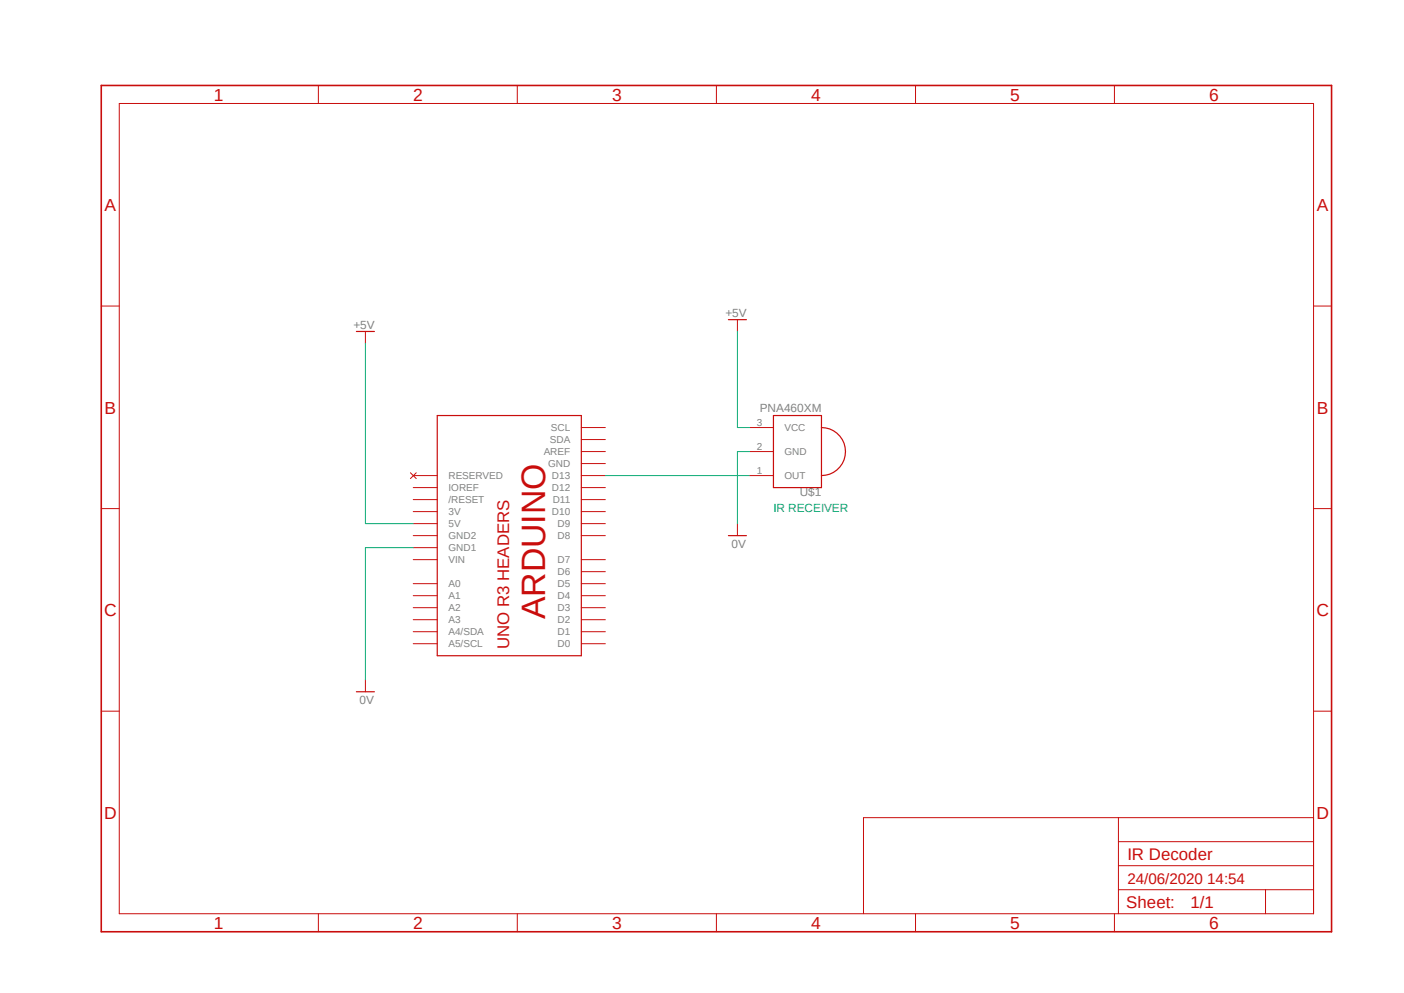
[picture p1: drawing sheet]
<svg xmlns="http://www.w3.org/2000/svg" width="297mm" height="210mm" viewBox="0 0 297 210" stroke-linecap="round" stroke-linejoin="round" font-family="sans-serif">
<path d="M20.9 17.7l261.2 179.9M282.1 17.7l-261.2 179.9" fill="none" stroke="#fff" stroke-width=".21"/>
<g fill="none" stroke="#c90d0c" stroke-width=".21">
<path d="M67.4 18.1v3.8M109.4 18.1v3.8M151.6 18.1v3.8M193.7 18.1v3.8M235.8 18.1v3.8M25.2 21.9h252.7v171.4h-252.7zM21.4 64.7h3.8M77.3 70.1v2.5M156 67.6v2.5M277.9 64.7h3.8M86.8 100l1.3 1.2M88.1 100l-1.3 1.2"/>
<path d="M123 95.5h5.1M123 98h5.1M123 90.4h5.1M123 93h5.1M158.5 95.5h5.1M158.5 90.4h5.1M21.4 107.6h3.8M87.4 105.7h5.1M87.4 108.2h5.1M87.4 110.7h5.1M87.4 118.4h5.1M87.4 113.3h5.1"/>
<path d="M87.4 103.1h5.1M87.4 100.6h5.1M87.4 115.8h5.1M123 105.7h5.1M123 108.2h5.1M123 110.7h5.1M123 118.4h5.1M123 113.3h5.1M123 103.1h5.1M123 100.6h5.1M156 110.7v2.6M158.5 100.6h5.1"/>
<path d="M277.9 107.6h3.8M87.4 123.4h5.1M87.4 126h5.1M87.4 128.5h5.1M87.4 131.1h5.1M87.4 133.6h5.1M87.4 136.1h5.1M123 123.4h5.1M123 126h5.1M123 128.5h5.1M123 131.1h5.1M123 133.6h5.1"/>
<path d="M123 136.1h5.1M123 120.9h5.1M21.4 150.4h3.8M77.3 143.8v2.5M277.9 150.4h3.8M236.6 172.9v20.4M236.6 178h41.3M277.9 172.9h-95.2v20.4M67.4 193.3v3.8M109.4 193.3v3.8M151.6 193.3v3.8M193.7 193.3v3.8"/>
<path d="M235.8 193.3v3.8M236.6 188.2h41.3M236.6 183.1h41.3M267.7 188.2v5.1"/>
</g>
<path d="M21.4 18.1h260.3v179h-260.3z" fill="none" stroke="#c90d0c" stroke-width=".34"/>
<path d="M75.4 70.1h3.8M154.1 67.6h3.8M92.5 87.9h30.5v50.8h-30.5zM163.6 87.9h10.2v15.2h-10.2zM173.8 90.4a5.1 5.1 0 0 1 5.1 5.1 5.1 5.1 0 0 1-5.1 5.1M154.1 113.3h3.8M75.4 146.3h3.8" fill="none" stroke="#c90d0c" stroke-width=".25"/>
<path d="M77.3 72.6v38.1h10.1M156 70.1v20.3h2.5M158.5 95.5h-2.5v15.2M87.4 115.8h-10.1v28M128.1 100.6h30.4" fill="none" stroke="#0dab76" stroke-width=".21"/>
<text font-size="7.2" fill="#c90d0c" x="115.4" y="131" transform="rotate(-90 115.4 131)">ARDUINO</text>
<g font-size="3.7" fill="#c90d0c">
<text x="45.3" y="21.3">1</text>
<text x="87.4" y="21.3">2</text>
<text x="129.5" y="21.3">3</text>
<text x="171.6" y="21.3">4</text>
<text x="213.7" y="21.3">5</text>
<text x="255.8" y="21.3">6</text>
<text x="22.1" y="44.6">A</text>
<text x="278.6" y="44.6">A</text>
<text x="22.1" y="87.5">B</text>
<text x="278.6" y="87.5">B</text>
<text x="22" y="130.3">C</text>
<text x="278.5" y="130.3">C</text>
<text x="22" y="173.1">D</text>
<text x="278.5" y="173.1">D</text>
<text x="45.3" y="196.5">1</text>
<text x="87.4" y="196.5">2</text>
<text x="129.5" y="196.5">3</text>
<text x="171.6" y="196.5">4</text>
<text x="213.7" y="196.5">5</text>
<text x="255.8" y="196.5">6</text>
</g>
<g font-size="3.6" fill="#c90d0c">
<text x="107.7" y="137.3" transform="rotate(-90 107.7 137.3)">UNO R3 HEADERS</text>
<text x="238.5" y="181.8">IR Decoder</text>
<text x="251.8" y="192">1/1</text>
<text x="238.3" y="192.1">Sheet:</text>
</g>
<text font-size="3.2" fill="#c90d0c" x="238.5" y="186.9">24/06/2020 14:54</text>
<g font-size="2.5" fill="#808080">
<text x="74.8" y="69.5">+5V</text>
<text x="153.5" y="67">+5V</text>
<text x="160.7" y="87.1">PNA460XM</text>
<text x="169.2" y="104.9">U$1</text>
<text x="154.7" y="115.8">0V</text>
<text x="76" y="148.8">0V</text>
</g>
<text font-size="2.5" fill="#0dab76" x="163.6" y="108.2">IR RECEIVER</text>
<g font-size="2.1" fill="#808080">
<text x="116.3" y="93.7">SDA</text>
<text x="116.5" y="91.2">SCL</text>
<text x="160.1" y="95.2">2</text>
<text x="160.1" y="90.1">3</text>
<text x="165.9" y="91.2">VCC</text>
<text x="94.9" y="101.3">RESERVED</text>
<text x="115" y="96.3">AREF</text>
<text x="116" y="98.8">GND</text>
<text x="116.8" y="101.3">D13</text>
<text x="160.1" y="100.2">1</text>
<text x="165.9" y="101.3">OUT</text>
<text x="165.9" y="96.3">GND</text>
<text x="94.9" y="106.4">/RESET</text>
<text x="94.9" y="103.9">IOREF</text>
<text x="116.8" y="103.9">D12</text>
<text x="116.9" y="106.4">D11</text>
<text x="94.9" y="109">3V</text>
<text x="94.9" y="111.5">5V</text>
<text x="116.8" y="109">D10</text>
<text x="117.9" y="111.5">D9</text>
<text x="94.9" y="116.6">GND1</text>
<text x="94.9" y="114">GND2</text>
<text x="94.9" y="119.1">VIN</text>
<text x="117.9" y="119.1">D7</text>
<text x="117.9" y="114">D8</text>
<text x="94.9" y="124.2">A0</text>
<text x="117.9" y="124.2">D5</text>
<text x="117.9" y="121.7">D6</text>
<text x="94.9" y="126.7">A1</text>
<text x="94.9" y="129.3">A2</text>
<text x="94.9" y="131.8">A3</text>
<text x="117.9" y="131.8">D2</text>
<text x="117.9" y="129.3">D3</text>
<text x="117.9" y="126.7">D4</text>
<text x="94.9" y="134.4">A4/SDA</text>
<text x="94.9" y="136.9">A5/SCL</text>
<text x="117.9" y="136.9">D0</text>
<text x="117.9" y="134.4">D1</text>
</g>
</svg>
